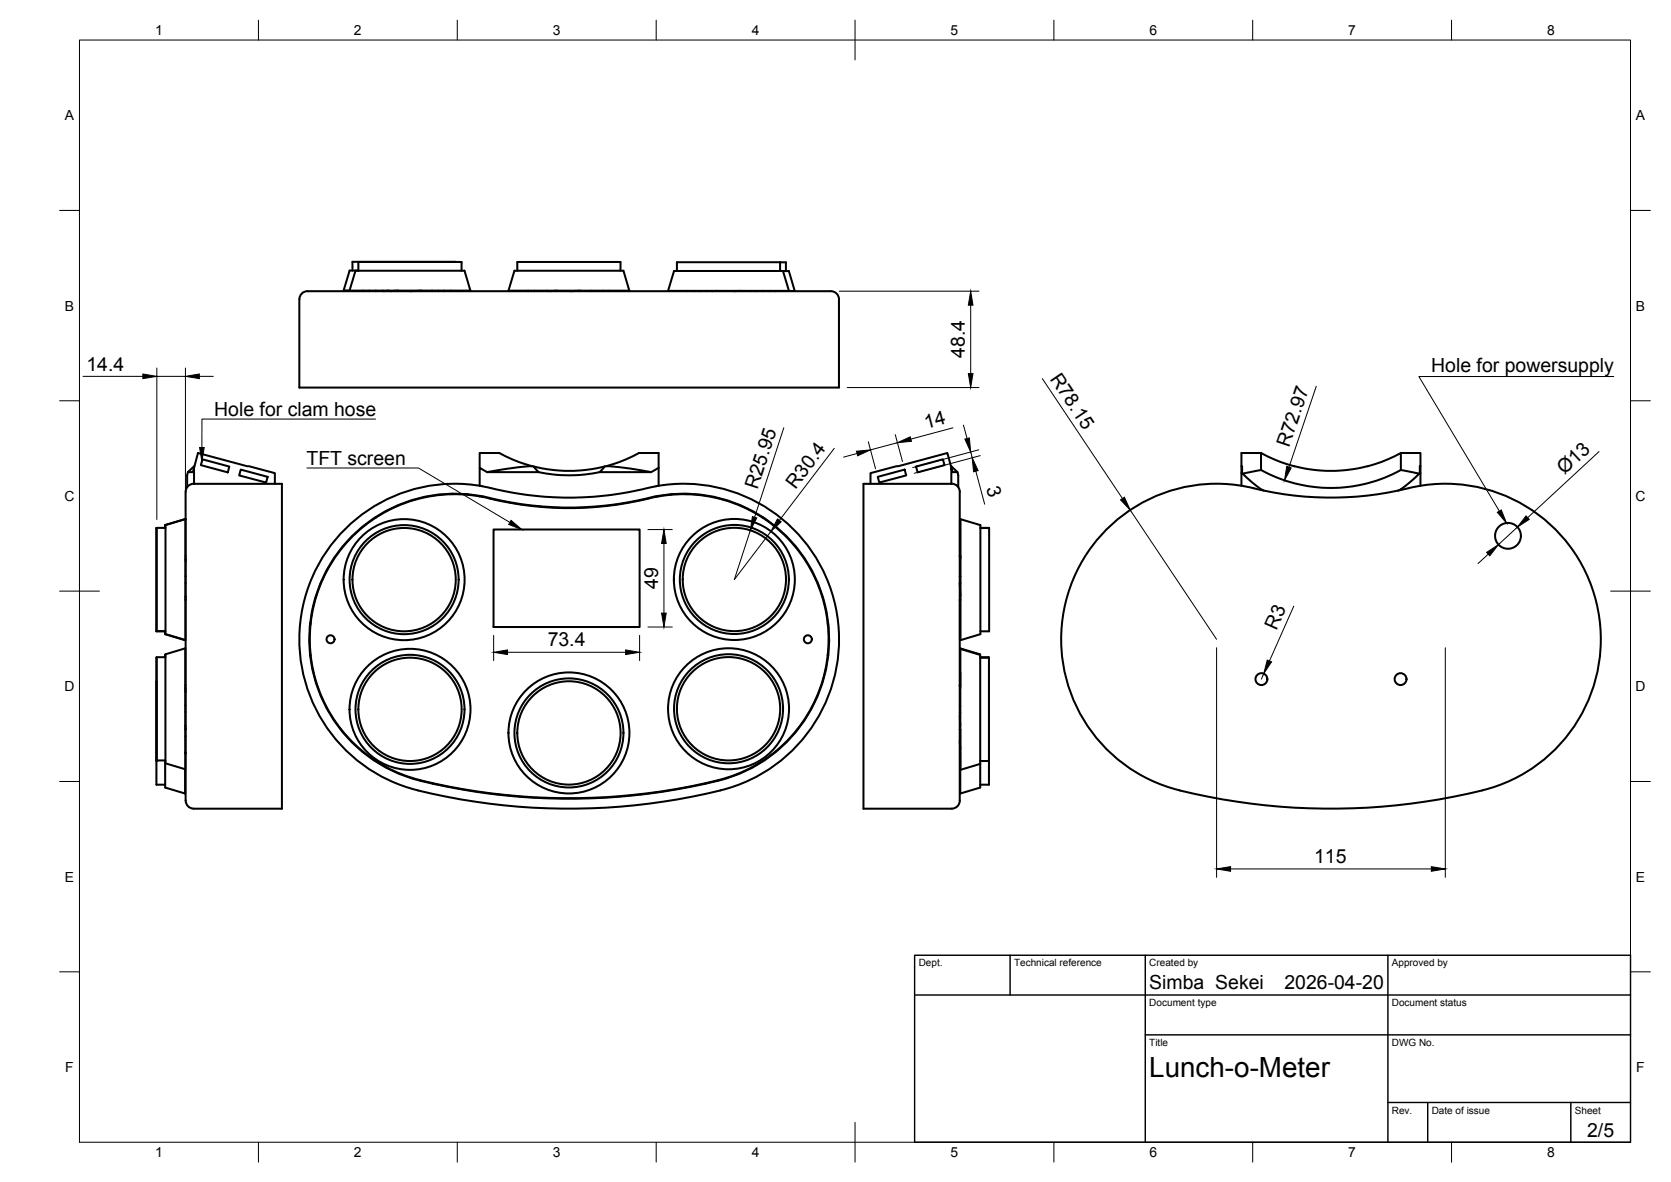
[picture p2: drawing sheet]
<svg xmlns="http://www.w3.org/2000/svg" width="420mm" height="297mm" viewBox="0 0 420 297" stroke-linecap="round" stroke-linejoin="round" font-family="sans-serif">
<!-- layer: Visible -->
<g fill="none" stroke="#000" stroke-width=".51">
<path d="M77.3 73.2h130.6a2.75 2.75 0 0 1 3 1.4v22.8h-135.6v-22.2M77.3 73.2a2 2 0 0 0-2 2M89.4 68h27.4l1.5 5h-30.4zM91.4 73v.2M92.8 73v.2M94.5 73v.2M96.2 73l.2 .2M96.6 73.2l1-.1 .3 .1M100.1 73l-1.8 .2M106 73l-2.9 .2M108.6 73l.2 .2M110.2 73v.2"/>
<path d="M111.7 73v.2M113.3 73v.2M114.6 65.8h-26v2.2M114.6 65.8h.1M116.1 68v-2.2h-26v2.2h-2.2l-1.5 5h1.5M129.3 68h27.5l1.4 5.1h-30.4zM130.1 68v-2.2h25.9v2.2M132.8 73.1v.1M134.5 73.1v.1M137.6 73.1l.2 .1M140.1 73.1l-1.8 .1M146 73.1l-2.8 .1"/>
<path d="M148.5 73.1l.3 .1M151.7 73.1v.1M153.3 73.1v.1M169.4 73.1l3.5 .1M169.4 73.1h.1M169.5 68.1h27.4l1.5 5h-30.4zM170.2 68.1v-2.2h26v2.2M174.6 73.2h3.2M176 73.1v.1M180.2 73.1l-1.2 .1M186.1 73.1l-1.5 .1M188.7 73.1l.1 .1"/>
<path d="M188.7 73.1l3.1 .1M190.1 73.1l.1 .1M194.9 73.1v.1M196.2 65.9h1.4v2.2M196.9 68.1h1.5l1.4 5-6.4 .1M48.8 117.5l-.3 1.1h-1.3M48.9 117.2l-1.7 1.4-.1 .8v3M50.9 115.4l6.8 1.8-.4 1.5-6.8-1.8zM60.5 118l6.8 1.8-.4 1.5-6.8-1.8zM122.5 118.6l-1.9-1.1v4.6M133.8 117.2l-3.4-1.1-4.9-2.3h-4.9v3.7M134.1 117.2a58.3 58.3 0 0 0-11.6 1.4h12.9"/>
<path d="M135.4 118.6a37.1 37.1 0 0 0 15.4 0l1.3-1.4a58.8 58.8 0 0 1 11.6 1.4h-12.9M152.1 117.2a36.5 36.5 0 0 1-18 0l1.3 1.4M152.4 117.2l3.4-1.1 4.9-2.3h4.9v8.3M165.6 117.5l-1.9 1.1M220.7 119.8l6.8-1.8 .4 1.5-6.8 1.8zM230.3 117.2l6.8-1.8 .4 1.5-6.8 1.8zM239.1 117.2l1.6 1.4 .2 .8v3M239.2 117.5l-1-3.7-19.3 5.1v2.7M240.7 118.6h-1.2l-.3-1.1v4.1M312.1 117.2h.2v1.8l-.2-.1M312.5 119l3.4 3.1 1.9 1.2M317.1 113.8a36.7 36.7 0 0 0 35.1 0v4.3"/>
<path d="M317.1 113.8h-5v8.3M317.1 113.8v4.3l-4.8 .9M317.1 118.1a36.5 36.5 0 0 0 35.1 0l4.6 .9M352.2 113.8h5v3.4M357 117.2h.2v1.7l-.2 .1zM357 119l-4.8 4v.2M357.2 118.9v3.2M39.4 132.7h-.1v26h2.2M41.6 131.9l5-1.5v30.4l-5-1.5zM41.6 132.7h-2.2v25.9h2.2M46.5 130.5l-5 1.5v.7M46.6 139.7h.1"/>
<path d="M46.7 123.6v77.6M48.7 121.6h22.2v81.6h-22.2M48.7 121.6a2 2 0 0 0-2 2M48.8 121.6v-4.1l1-3.7 19.3 5.1v2.7M94.3 130.1h.2M117.5 124.2v.1M120.6 124.6v.1M121.2 124.8h.6M123 125.3a84.3 84.3 0 0 0 40.2 0M123 125.2a36.5 36.5 0 0 0-44.1 26.8 36.5 36.5 0 0 0 26.8 44.1 157.2 157.2 0 0 0 74.9 0M123.1 125.1a84.1 84.1 0 0 0 40.1 0M123.1 125.1a36.6 36.6 0 0 0-44.3 26.8 36.6 36.6 0 0 0 26.8 44.3 156.3 156.3 0 0 0 77.4-.7 36.6 36.6 0 0 0 24.1-44.8 36.6 36.6 0 0 0-43.9-25.6"/>
<path d="M124.1 133.1h36.7v24.5h-36.7zM124.7 125.7h.6M160.9 125.7h.6M163.2 125.2a36.5 36.5 0 0 1 44.1 26.8 36.5 36.5 0 0 1-26.7 44.1M164.4 124.8h.6M165 122.2a39.1 39.1 0 0 1 45.1 30.4 39.1 39.1 0 0 1-28.9 46 158.9 158.9 0 0 1-78.7-.7 39.1 39.1 0 0 1-25.4-49.1 39.1 39.1 0 0 1 49-25.5 84 84 0 0 0 38.9-1.1M165.6 124.6v.1M168.7 124.2v.1M191.7 130.1h.2M217.1 121.6h22.2a2.39 2.39 0 0 1 2 3v75.5a2.78 2.78 0 0 1-1.4 3l-22.8 .1zM241.3 139.7h.1M241.3 139.8v.1"/>
<path d="M241.4 139.7l.1 .6M241.4 139.7l-.1 .2M241.4 139.7h.1M241.5 130.5l-.1-.1v9.4M241.5 130.5l5 1.5v27.4l-5 1.5zM246.5 132.7h2.2v26h-2.2M246.5 132.7h2.1M277.8 133.5a39.4 39.4 0 0 1 40-10.2 83.8 83.8 0 0 0 38.9-1.2 39.1 39.1 0 0 1 45 30.6 39.1 39.1 0 0 1-29 45.9 158.8 158.8 0 0 1-78.7-.7 39.1 39.1 0 0 1-16.2-64.4zM317.1 123v.2M352.2 123l-.7 .3M41.5 158.6v.8l5 1.4M46.6 140.3l.1 .7"/>
<path d="M46.6 149.8l.1 .5M46.6 150.8h.1M46.6 150.7h.1M46.6 144.8h.1M46.6 146.5h.1M78 156.9h.1M78 156.6h.1M208.1 156.6h.1M208.1 156.9h.2M241.3 150.7l.1 10.1h.1M241.3 144.9h.2M241.5 146.5h-.2l.2 3.3"/>
<path d="M241.5 150.8h-.2M39.4 171.2l-.1 26h2.2M39.4 165.3l-.1 25.9M41.6 164.4l5-1.5v30.4l-5-1.5zM41.6 165.1h-2.2v26h2.2M41.6 164.6l-.1 .5M46.6 172.8l.1 1.1M46.6 172.2h.1M46.6 177.3h.1M46.6 179h.1M78 164.4h.1M78 164.7h.1"/>
<path d="M208.1 164.7h.1M208.1 164.4h.2M241.3 172.2v.1M241.3 179.9l.2 2.5M241.3 172.2h.1M241.3 179.1h.2M241.3 177.4h.2M241.3 172.3l.2 .6M241.3 172.3v.1M241.4 169h.1M241.5 163.1l5 1.5v27.4l-5 1.5zM246.4 164.6l-5-1.7v9.4v-3.3"/>
<path d="M246.5 165.1h2.1v.2M246.5 165.3h2.2v25.9M41.5 191.1v6.8l5 1.5v-6.1M46.6 188.9v.4M46.6 182.3l.1 .7M46.6 183.4h.1M46.6 185h.1M46.6 183.2h.1M108.8 196.8v.1M125 199.6v.1M161.2 199.6v.1M177.4 196.8v.1"/>
<path d="M241.3 186l.1 2.3M241.3 189.3h.1M241.3 183.4h.2zM241.3 185h.1M241.4 189.3v4M241.4 183.4v16l5.1-1.5v-5.9M246.5 191.2h2.2M248.7 191.2v6h-2.2M46.7 201.2a2 2 0 0 0 2 2"/>
<circle cx="379.2" cy="134.7" r="3.2"/>
<circle cx="101.6" cy="145.7" r="13.7"/>
<circle cx="101.6" cy="145.7" r="13"/>
<circle cx="101.6" cy="145.7" r="15.2"/>
<circle cx="184.6" cy="145.6" r="13.7"/>
<circle cx="184.6" cy="145.6" r="13"/>
<circle cx="184.6" cy="145.6" r="15.2"/>
<circle cx="83.1" cy="160.7" r="1.01"/>
<circle cx="103.1" cy="178.3" r="13.7"/>
<circle cx="103.1" cy="178.3" r="13"/>
<circle cx="103.1" cy="178.3" r="15.2"/>
<circle cx="183.2" cy="178.1" r="13.7"/>
<circle cx="183.2" cy="178.1" r="13"/>
<circle cx="183.2" cy="178.1" r="15.2"/>
<circle cx="203.1" cy="160.7" r="1.01"/>
<circle cx="317.2" cy="170.7" r="1.49"/>
<circle cx="352.2" cy="170.7" r="1.49"/>
<circle cx="143.1" cy="184.2" r="13.7"/>
<circle cx="143.1" cy="184.2" r="13"/>
<circle cx="143.1" cy="184.2" r="15.2"/>
</g>
<g fill="#000">
<circle cx="46.5" cy="130.5" r=".25"/>
<circle cx="39.3" cy="191.2" r=".25"/>
</g>
<!-- layer: BORDER -->
<g fill="none" stroke="#000" stroke-width=".25">
<path d="M20 10.1h390v276.9h-390zM65 5.1v5M115 5.1v5M165 5.1v5M215 5.1v10M265 5.1v5M315 5.1v5M365 5.1v5M15 52.9h5M410 52.9h5M15 100.7h5M410 100.7h5"/>
<path d="M15 148.6h10M405 148.6h10M15 196.4h5M410 196.4h5M15 244.2h5M410 244.2h5M65 287v5M115 287v5M165 287v5M215 282.1v9.9M265 287v5M315 287v5"/>
<path d="M365 287v5"/>
</g>
<!-- layer: TITLEBLOCK -->
<path d="M230 240.1h180v46.9h-180zM230 250h180M254 240.1v9.9M288 240.1v46.9M349 240.1v46.9M288 260.1h122M349 277.1h61M359 277.1v9.9M395 277.1v9.9" fill="none" stroke="#000" stroke-width=".36"/>
<!-- layer: FD_Dimensions -->
<g fill="none" stroke="#000" stroke-width=".25">
<path d="M211 73.2h35.2M244.1 76.7v17.2M20.9 94.6h15M39.4 92.5v38.1M39.4 94.6h7.2M46.6 92.5v35.8M50.1 94.6h3.5M213 97.4h33.2M262.1 95.2l20.1 30.1M331 97.1l-6.9 20.3M197.1 107.5l-7.4 22.5M209.8 112.7l-13.8 18.1"/>
<path d="M215.5 114l-3.4 .9M218.3 111l1.9 6.8M225.1 109.2l1.8 6.8M225.6 111.3l-6.7 1.8M239.6 107.5l-10.6 2.8M242.3 106.8l.9 3.4M244.1 113.6l.4 1.4M245.4 118.4l2.2 8.3M246.1 113l-16.6 4.5M246.5 114.5l-16.6 4.4M402.1 113.5l-18 16.6M162.9 133.1h6.1"/>
<path d="M166.9 136.6v17.5M188.7 133.3l-4.1 12.4 9.2-12.2M284.2 128.2l21.7 32.5M374.2 139.3l-2.6 2.3M381.5 132.5l-4.7 4.4M124.1 159.7v6.3M160.8 159.7v6.3M162.9 157.6h6.1M325.3 152.3l-6.1 13.8M127.6 163.9h29.7M305.9 162.8v57.7M317.8 169.3l-.6 1.4"/>
<path d="M363.4 162.8v57.7M309.4 218.4h50.5"/>
</g>
<g fill="#000" stroke="#000" stroke-width=".25">
<path d="M244.1 73.2l.5 3.5h-1.1zM35.9 94l3.5 .6-3.5 .6zM46.6 94.6l3.5-.6v1.2zM243.5 93.9h1.1l-.5 3.5zM215.3 113.4l3.6-.3-3.3 1.4zM225.6 111.3l3.3-1.5 .3 1.1zM242.6 110.3l1.1-.2 .4 3.5zM244.5 115l1.4 3.3-1.1 .3zM323.5 117.2l1.2 .4-1.7 3.1zM166.9 133.1l.6 3.5h-1.2zM189.2 129.8l1.1 .4-1.6 3.1zM195.5 130.4l.9 .7-2.6 2.4z"/>
<path d="M281.7 125.6l1-.6 1.5 3.2zM373.8 138.8l3-1.9-2.2 2.8zM383.7 129.7l.8 .8-3 2zM166.3 154.1h1.2l-.6 3.5zM124.1 163.9l3.5-.6v1.2zM157.3 163.3l3.5 .6-3.5 .6zM318.6 165.9l1.1 .4-1.9 3zM305.9 218.4l3.5-.6v1.2zM359.9 217.8l3.5 .6-3.5 .6z"/>
</g>
<!-- layer: Leaders -->
<path d="M50.2 112.5h1.2l-.6 3.5zM128.5 130.8l2.7 2.3-3.3-1.3zM376.5 128.7l1-.5 1.3 3.3z" fill="#000" stroke="#000" stroke-width=".25"/>
<path d="M405.8 94.6h-49l20.2 33.8M77.2 117.6h28l23 13.7M94.4 105.3h-43.6v7.2" fill="none" stroke="#000" stroke-width=".25"/>
<text font-size="7" x="289" y="270.6">Lunch-o-Meter</text>
<g font-size="4.9">
<text x="242.6" y="90" transform="rotate(-90 242.6 90)">48.4</text>
<text x="21.7" y="93.2">14.4</text>
<text x="263.9" y="95.2" transform="rotate(56 263.9 95.2)">R78.15</text>
<text x="359.9" y="93.6">Hole for powersupply</text>
<text x="53.9" y="104.6">Hole for clam hose</text>
<text x="232.9" y="107.9" transform="rotate(-15 232.9 107.9)">14</text>
<text x="324.1" y="112.7" transform="rotate(-71 324.1 112.7)">R72.97</text>
<text x="77.1" y="116.9">TFT screen</text>
<text x="393.4" y="119.4" transform="rotate(-43 393.4 119.4)">Ø13</text>
<text x="190.4" y="123.2" transform="rotate(-72 190.4 123.2)">R25.95</text>
<text x="200" y="123.1" transform="rotate(-53 200 123.1)">R30.4</text>
<text x="248" y="122.6" transform="rotate(75 248 122.6)">3</text>
<text x="165.5" y="148" transform="rotate(-90 165.5 148)">49</text>
<text x="321" y="158.5" transform="rotate(-66 321 158.5)">R3</text>
<text x="137.7" y="162.5">73.4</text>
<text x="330.4" y="216.9">115</text>
<text x="289" y="248.5">Simba Sekei</text>
<text x="323" y="248.5">2026-04-20</text>
<text x="399.1" y="285.7">2/5</text>
</g>
<g font-size="3.5">
<text x="39" y="8.8">1</text>
<text x="89" y="8.8">2</text>
<text x="139" y="8.8">3</text>
<text x="189" y="8.8">4</text>
<text x="239" y="8.8">5</text>
<text x="289" y="8.8">6</text>
<text x="339" y="8.8">7</text>
<text x="389" y="8.8">8</text>
<text x="16.3" y="30.2">A</text>
<text x="411.3" y="30.2">A</text>
<text x="16.3" y="78">B</text>
<text x="411.3" y="78">B</text>
<text x="16.2" y="125.9">C</text>
<text x="411.2" y="125.9">C</text>
<text x="16.2" y="173.7">D</text>
<text x="411.2" y="173.7">D</text>
<text x="16.3" y="221.6">E</text>
<text x="411.3" y="221.6">E</text>
<text x="16.4" y="269.4">F</text>
<text x="411.4" y="269.4">F</text>
<text x="39" y="290.8">1</text>
<text x="89" y="290.8">2</text>
<text x="139" y="290.8">3</text>
<text x="189" y="290.8">4</text>
<text x="239" y="290.8">5</text>
<text x="289" y="290.8">6</text>
<text x="339" y="290.8">7</text>
<text x="389" y="290.8">8</text>
</g>
<g font-size="2.5">
<text x="231" y="242.9">Dept.</text>
<text x="255" y="242.9">Technical reference</text>
<text x="289" y="242.9">Created by</text>
<text x="350" y="242.9">Approved by</text>
<text x="289" y="252.8">Document type</text>
<text x="350" y="252.8">Document status</text>
<text x="289" y="262.9">Title</text>
<text x="350" y="262.9">DWG No.</text>
<text x="350" y="279.9">Rev.</text>
<text x="360" y="279.9">Date of issue</text>
<text x="396" y="279.9">Sheet</text>
</g>
</svg>
